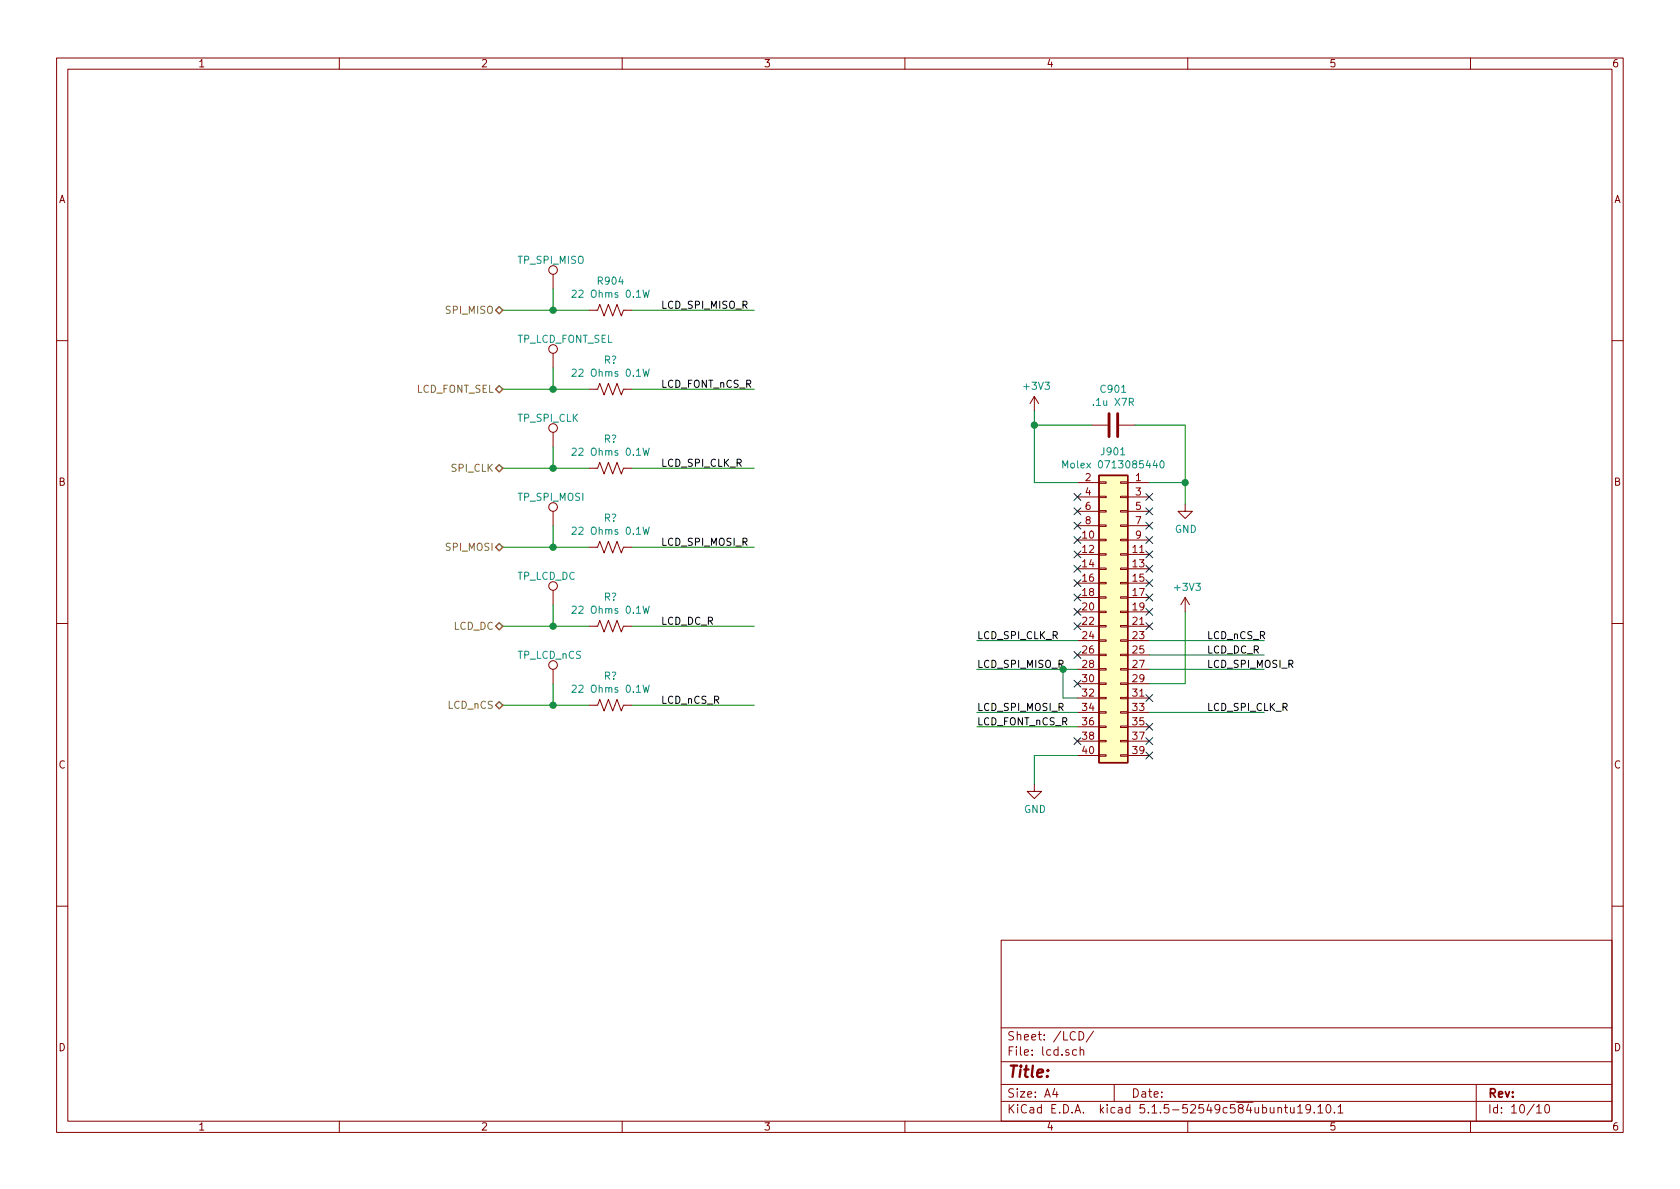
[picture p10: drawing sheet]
EESchema Schematic File Version 4
EELAYER 30 0
EELAYER END
$Descr A4 11693 8268
encoding utf-8
Sheet 10 10
Title ""
Date ""
Rev ""
Comp ""
Comment1 ""
Comment2 ""
Comment3 ""
Comment4 ""
$EndDescr
$Comp
L Connector_Generic:Conn_02x20_Odd_Even J901
U 1 1
P 7800 4250
F 0 "J901" H 7850 5367 50  0000 C CNN
F 1 "Molex 0713085440" H 7850 5276 50  0000 C CNN
F 2 "Connector_PinSocket_2.54mm:PinSocket_2x20_P2.54mm_Vertical_SMD" H 7800 4250 50  0001 C CNN
F 3 "~" H 7800 4250 50  0001 C CNN
	1    7800 4250
	-1   0    0    -1  
$EndComp
$Comp
L power:GND #PWR?
U 1 1
P 8250 3500
F 0 "#PWR?" H 8250 3250 50  0001 C CNN
F 1 "GND" H 8255 3327 50  0000 C CNN
F 2 "" H 8250 3500 50  0001 C CNN
F 3 "" H 8250 3500 50  0001 C CNN
	1    8250 3500
	1    0    0    -1  
$EndComp
Wire Wire Line
	8250 3500 8250 3350
Wire Wire Line
	8250 3350 8000 3350
NoConn ~ 8000 4350
NoConn ~ 8000 4250
NoConn ~ 8000 4150
NoConn ~ 8000 4050
NoConn ~ 8000 3950
NoConn ~ 8000 3850
NoConn ~ 8000 3750
NoConn ~ 8000 3650
NoConn ~ 8000 3550
NoConn ~ 8000 3450
NoConn ~ 7500 4350
NoConn ~ 7500 4250
NoConn ~ 7500 4150
NoConn ~ 7500 4050
NoConn ~ 7500 3950
NoConn ~ 7500 3850
NoConn ~ 7500 3750
NoConn ~ 7500 3650
NoConn ~ 7500 3550
NoConn ~ 7500 3450
$Comp
L power:+3V3 #PWR?
U 1 1
P 7200 2850
F 0 "#PWR?" H 7200 2700 50  0001 C CNN
F 1 "+3V3" H 7215 3023 50  0000 C CNN
F 2 "" H 7200 2850 50  0001 C CNN
F 3 "" H 7200 2850 50  0001 C CNN
	1    7200 2850
	1    0    0    -1  
$EndComp
Wire Wire Line
	7500 3350 7200 3350
Wire Wire Line
	7200 3350 7200 2950
$Comp
L Device:C C901
U 1 1
P 7750 2950
F 0 "C901" V 7498 2950 50  0000 C CNN
F 1 ".1u X7R" V 7589 2950 50  0000 C CNN
F 2 "Capacitor_SMD:C_0603_1608Metric" H 7788 2800 50  0001 C CNN
F 3 "~" H 7750 2950 50  0001 C CNN
	1    7750 2950
	0    1    1    0   
$EndComp
Wire Wire Line
	7600 2950 7200 2950
Connection ~ 7200 2950
Wire Wire Line
	7200 2950 7200 2850
Wire Wire Line
	7900 2950 8250 2950
Wire Wire Line
	8250 2950 8250 3350
Connection ~ 8250 3350
NoConn ~ 7500 4550
NoConn ~ 7500 4750
NoConn ~ 7500 5150
NoConn ~ 8000 5250
NoConn ~ 8000 5150
NoConn ~ 8000 5050
NoConn ~ 8000 4850
$Comp
L power:GND #PWR?
U 1 1
P 7200 5450
F 0 "#PWR?" H 7200 5200 50  0001 C CNN
F 1 "GND" H 7205 5277 50  0000 C CNN
F 2 "" H 7200 5450 50  0001 C CNN
F 3 "" H 7200 5450 50  0001 C CNN
	1    7200 5450
	1    0    0    -1  
$EndComp
Wire Wire Line
	7200 5450 7200 5250
Wire Wire Line
	7200 5250 7500 5250
Wire Wire Line
	8800 4950 8000 4950
Wire Wire Line
	8000 4650 8800 4650
Wire Wire Line
	8800 4550 8000 4550
Wire Wire Line
	8000 4450 8800 4450
$Comp
L power:+3V3 #PWR?
U 1 1
P 8250 4250
F 0 "#PWR?" H 8250 4100 50  0001 C CNN
F 1 "+3V3" H 8265 4423 50  0000 C CNN
F 2 "" H 8250 4250 50  0001 C CNN
F 3 "" H 8250 4250 50  0001 C CNN
	1    8250 4250
	1    0    0    -1  
$EndComp
Wire Wire Line
	8250 4250 8250 4750
Wire Wire Line
	8250 4750 8000 4750
Wire Wire Line
	6800 4450 7500 4450
Wire Wire Line
	6800 4650 7400 4650
Wire Wire Line
	6800 5050 7500 5050
Wire Wire Line
	7500 4950 6800 4950
Wire Wire Line
	7500 4850 7400 4850
Wire Wire Line
	7400 4850 7400 4650
Connection ~ 7400 4650
Wire Wire Line
	7400 4650 7500 4650
Text Label 8400 4450 0    50   ~ 0
LCD_nCS_R
Text Label 8400 4550 0    50   ~ 0
LCD_DC_R
Text Label 8400 4650 0    50   ~ 0
LCD_SPI_MOSI_R
Text Label 8400 4950 0    50   ~ 0
LCD_SPI_CLK_R
Text Label 6800 4450 0    50   ~ 0
LCD_SPI_CLK_R
Text Label 6800 4650 0    50   ~ 0
LCD_SPI_MISO_R
Text Label 6800 4950 0    50   ~ 0
LCD_SPI_MOSI_R
Text Label 6800 5050 0    50   ~ 0
LCD_FONT_nCS_R
Text HLabel 3500 2150 0    50   BiDi ~ 0
SPI_MISO
$Comp
L Connector:TestPoint TP_SPI_MISO
U 1 1
P 3850 2000
F 0 "TP_SPI_MISO" H 3600 2200 50  0000 L CNN
F 1 "TestPoint" H 3908 2027 50  0001 L CNN
F 2 "TestPoint:TestPoint_Pad_D1.0mm" H 4050 2000 50  0001 C CNN
F 3 "~" H 4050 2000 50  0001 C CNN
	1    3850 2000
	1    0    0    -1  
$EndComp
$Comp
L Device:R_US R904
U 1 1
P 4250 2150
F 0 "R904" V 4045 2150 50  0000 C CNN
F 1 "22 Ohms 0.1W" V 4136 2150 50  0000 C CNN
F 2 "Resistor_SMD:R_0603_1608Metric" V 4290 2140 50  0001 C CNN
F 3 "~" H 4250 2150 50  0001 C CNN
	1    4250 2150
	0    1    1    0   
$EndComp
Wire Wire Line
	4100 2150 3850 2150
Wire Wire Line
	3850 2150 3850 2000
Wire Wire Line
	3850 2150 3500 2150
Connection ~ 3850 2150
Wire Wire Line
	4400 2150 5250 2150
Text Label 4600 2150 0    50   ~ 0
LCD_SPI_MISO_R
Text HLabel 3500 2700 0    50   BiDi ~ 0
LCD_FONT_SEL
$Comp
L Connector:TestPoint TP_LCD_FONT_SEL
U 1 1
P 3850 2550
F 0 "TP_LCD_FONT_SEL" H 3600 2750 50  0000 L CNN
F 1 "TestPoint" H 3908 2577 50  0001 L CNN
F 2 "TestPoint:TestPoint_Pad_D1.0mm" H 4050 2550 50  0001 C CNN
F 3 "~" H 4050 2550 50  0001 C CNN
	1    3850 2550
	1    0    0    -1  
$EndComp
$Comp
L Device:R_US R?
U 1 1
P 4250 2700
F 0 "R?" V 4045 2700 50  0000 C CNN
F 1 "22 Ohms 0.1W" V 4136 2700 50  0000 C CNN
F 2 "Resistor_SMD:R_0603_1608Metric" V 4290 2690 50  0001 C CNN
F 3 "~" H 4250 2700 50  0001 C CNN
	1    4250 2700
	0    1    1    0   
$EndComp
Wire Wire Line
	4100 2700 3850 2700
Wire Wire Line
	3850 2700 3850 2550
Wire Wire Line
	3850 2700 3500 2700
Connection ~ 3850 2700
Wire Wire Line
	4400 2700 5250 2700
Text HLabel 3500 3250 0    50   BiDi ~ 0
SPI_CLK
$Comp
L Connector:TestPoint TP_SPI_CLK
U 1 1
P 3850 3100
F 0 "TP_SPI_CLK" H 3600 3300 50  0000 L CNN
F 1 "TestPoint" H 3908 3127 50  0001 L CNN
F 2 "TestPoint:TestPoint_Pad_D1.0mm" H 4050 3100 50  0001 C CNN
F 3 "~" H 4050 3100 50  0001 C CNN
	1    3850 3100
	1    0    0    -1  
$EndComp
$Comp
L Device:R_US R?
U 1 1
P 4250 3250
F 0 "R?" V 4045 3250 50  0000 C CNN
F 1 "22 Ohms 0.1W" V 4136 3250 50  0000 C CNN
F 2 "Resistor_SMD:R_0603_1608Metric" V 4290 3240 50  0001 C CNN
F 3 "~" H 4250 3250 50  0001 C CNN
	1    4250 3250
	0    1    1    0   
$EndComp
Wire Wire Line
	4100 3250 3850 3250
Wire Wire Line
	3850 3250 3850 3100
Wire Wire Line
	3850 3250 3500 3250
Connection ~ 3850 3250
Wire Wire Line
	4400 3250 5250 3250
Text HLabel 3500 3800 0    50   BiDi ~ 0
SPI_MOSI
$Comp
L Connector:TestPoint TP_SPI_MOSI
U 1 1
P 3850 3650
F 0 "TP_SPI_MOSI" H 3600 3850 50  0000 L CNN
F 1 "TestPoint" H 3908 3677 50  0001 L CNN
F 2 "TestPoint:TestPoint_Pad_D1.0mm" H 4050 3650 50  0001 C CNN
F 3 "~" H 4050 3650 50  0001 C CNN
	1    3850 3650
	1    0    0    -1  
$EndComp
$Comp
L Device:R_US R?
U 1 1
P 4250 3800
F 0 "R?" V 4045 3800 50  0000 C CNN
F 1 "22 Ohms 0.1W" V 4136 3800 50  0000 C CNN
F 2 "Resistor_SMD:R_0603_1608Metric" V 4290 3790 50  0001 C CNN
F 3 "~" H 4250 3800 50  0001 C CNN
	1    4250 3800
	0    1    1    0   
$EndComp
Wire Wire Line
	4100 3800 3850 3800
Wire Wire Line
	3850 3800 3850 3650
Wire Wire Line
	3850 3800 3500 3800
Connection ~ 3850 3800
Wire Wire Line
	4400 3800 5250 3800
Text HLabel 3500 4350 0    50   BiDi ~ 0
LCD_DC
$Comp
L Connector:TestPoint TP_LCD_DC
U 1 1
P 3850 4200
F 0 "TP_LCD_DC" H 3600 4400 50  0000 L CNN
F 1 "TestPoint" H 3908 4227 50  0001 L CNN
F 2 "TestPoint:TestPoint_Pad_D1.0mm" H 4050 4200 50  0001 C CNN
F 3 "~" H 4050 4200 50  0001 C CNN
	1    3850 4200
	1    0    0    -1  
$EndComp
$Comp
L Device:R_US R?
U 1 1
P 4250 4350
F 0 "R?" V 4045 4350 50  0000 C CNN
F 1 "22 Ohms 0.1W" V 4136 4350 50  0000 C CNN
F 2 "Resistor_SMD:R_0603_1608Metric" V 4290 4340 50  0001 C CNN
F 3 "~" H 4250 4350 50  0001 C CNN
	1    4250 4350
	0    1    1    0   
$EndComp
Wire Wire Line
	4100 4350 3850 4350
Wire Wire Line
	3850 4350 3850 4200
Wire Wire Line
	3850 4350 3500 4350
Connection ~ 3850 4350
Wire Wire Line
	4400 4350 5250 4350
Text HLabel 3500 4900 0    50   BiDi ~ 0
LCD_nCS
$Comp
L Connector:TestPoint TP_LCD_nCS
U 1 1
P 3850 4750
F 0 "TP_LCD_nCS" H 3600 4950 50  0000 L CNN
F 1 "TestPoint" H 3908 4777 50  0001 L CNN
F 2 "TestPoint:TestPoint_Pad_D1.0mm" H 4050 4750 50  0001 C CNN
F 3 "~" H 4050 4750 50  0001 C CNN
	1    3850 4750
	1    0    0    -1  
$EndComp
$Comp
L Device:R_US R?
U 1 1
P 4250 4900
F 0 "R?" V 4045 4900 50  0000 C CNN
F 1 "22 Ohms 0.1W" V 4136 4900 50  0000 C CNN
F 2 "Resistor_SMD:R_0603_1608Metric" V 4290 4890 50  0001 C CNN
F 3 "~" H 4250 4900 50  0001 C CNN
	1    4250 4900
	0    1    1    0   
$EndComp
Wire Wire Line
	4100 4900 3850 4900
Wire Wire Line
	3850 4900 3850 4750
Wire Wire Line
	3850 4900 3500 4900
Connection ~ 3850 4900
Wire Wire Line
	4400 4900 5250 4900
Text Label 4600 2700 0    50   ~ 0
LCD_FONT_nCS_R
Text Label 4600 3250 0    50   ~ 0
LCD_SPI_CLK_R
Text Label 4600 3800 0    50   ~ 0
LCD_SPI_MOSI_R
Text Label 4600 4350 0    50   ~ 0
LCD_DC_R
Text Label 4600 4900 0    50   ~ 0
LCD_nCS_R
$EndSCHEMATC
